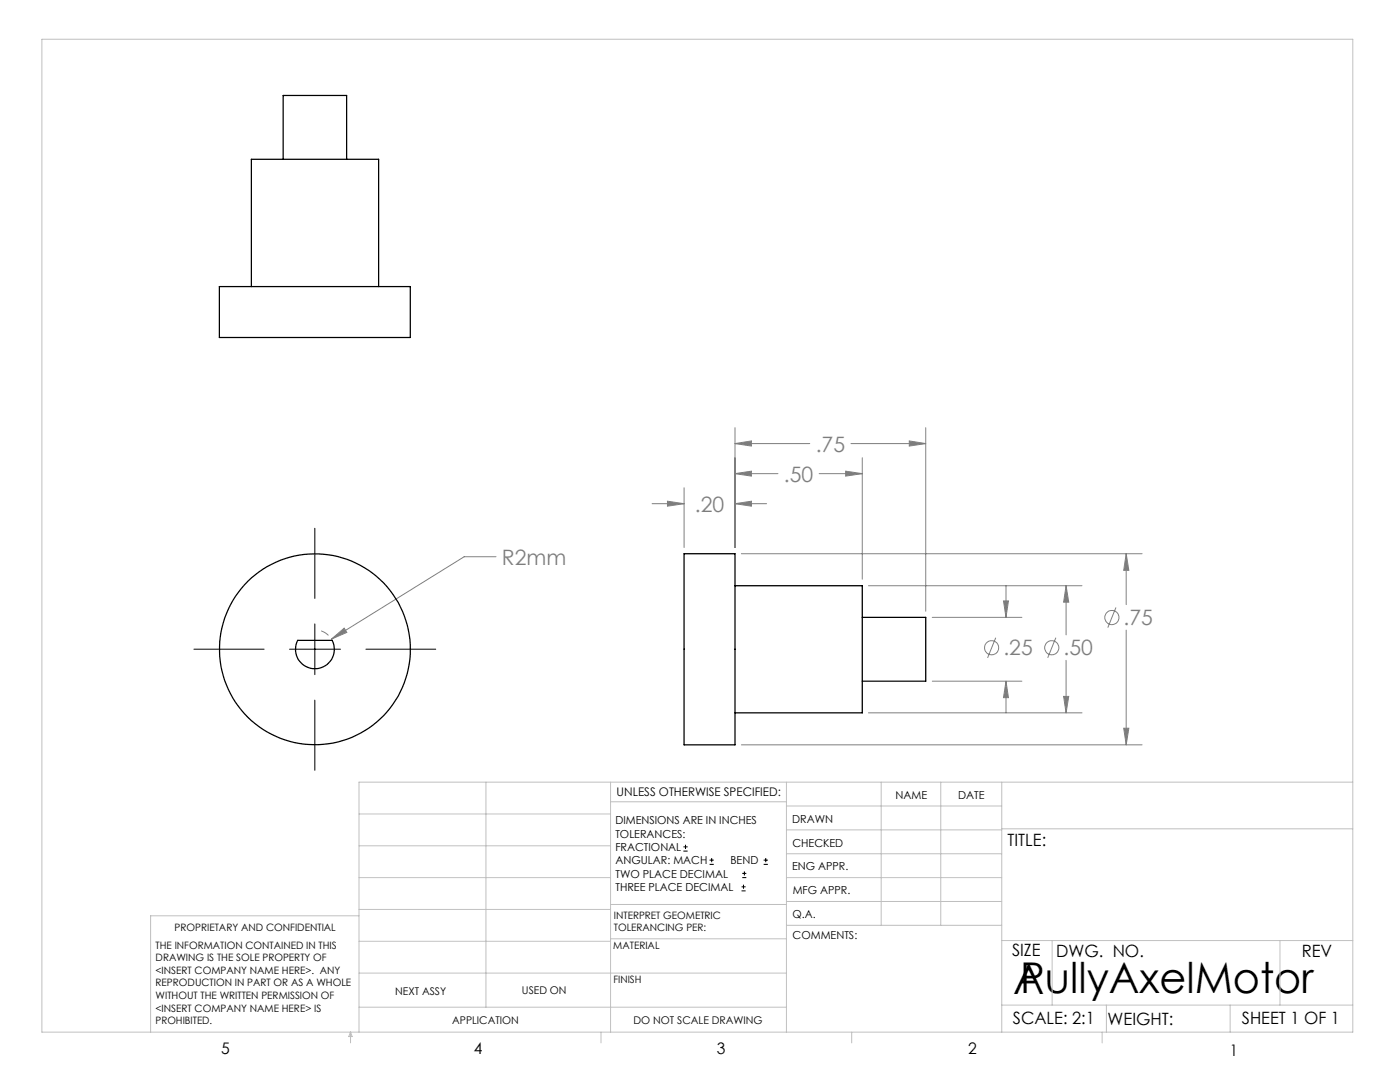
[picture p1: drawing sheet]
<svg xmlns="http://www.w3.org/2000/svg" width="279mm" height="216mm" viewBox="0 0 279 216" stroke-linecap="round" stroke-linejoin="round" font-family="sans-serif">
<g fill="none" stroke="#808080" stroke-width=".2">
<path d="M136.5 97.3v12M146.7 94.5l3.3-.5v1zM146.7 88.5l3.3-.5v1zM146.7 85.3v24M146.7 94.5h8.6M146.7 88.5h14.9M163.5 94.5h8.6M168.8 94l3.3 .5-3.3 .5zM169.8 88.5h14.9M172.1 91.3v24.3M181.5 88l3.2 .5-3.2 .5zM184.7 85.3v36.7"/>
<path d="M99 111.1h-6.4l-26.5 16.4M130.1 100.5h6.4M133.2 100l3.3 .5-3.3 .5zM146.7 100.5l3.3-.5v1zM146.7 100.5h6.3M148 110.5h79.9M173.3 116.9h42.6M200.3 119.9h1l-.5 3.3zM200.8 116.9v6.3M212.8 116.9l.5 3.3h-1zM212.8 116.9v9.8M224.8 110.5l.5 3.3h-1z"/>
<path d="M224.8 110.5v10.1M64.1 125.9l1.4 .9M66.1 127.5l2.6-2.2 .5 .9zM186.1 123.2h17.8M186.1 135.9h17.8M198.7 127.2l-1.6 4.1M200.8 135.9l.5 3.3h-1zM200.8 135.9v6.3M210.7 127.2l-1.6 4.1M212.3 139h1l-.5 3.2zM212.8 131.8v10.4M222.7 121.2l-1.6 4"/>
<path d="M224.8 125.7v22.9M148 148.6h79.9M173.3 142.2h42.6M224.3 145.3h1l-.5 3.3z"/>
<circle cx="197.9" cy="129.2" r="1.42"/>
<circle cx="209.9" cy="129.2" r="1.42"/>
<circle cx="221.9" cy="123.2" r="1.42"/>
</g>
<g fill="none" stroke="#000" stroke-width=".2">
<path d="M62.8 105.4v14M38.7 129.5h14M57.8 129.5h10.1M62.8 124.5v10.1M62.8 139.7v14M73 129.5h14M136.4 169.8h.8M136.4 169h.8M136.8 168.6v.8M141.6 172.5h.9M141.6 171.6h.9M142 171.2v.8"/>
<path d="M148 177.8h.8M148 177h.8M148.1 175.1h.8M148.1 174.3h.8M148.4 176.5v.8M148.6 173.9v.8M152.4 172.5h.8M152.4 171.6h.8M152.8 171.2v.8"/>
</g>
<g fill="none" stroke="#c0c0c0" stroke-width=".2">
<path d="M8.4 7.8h261.6v198.2h-261.6zM97 156.1v44.9M121.8 156.1v49.9M121.8 160h35.2M157 156.1v49.9M175.9 156.1v28.5M187.7 156.1v28.5M199.9 156.1v49.9M270 156.1h-198.4v49.9M71.6 175.1h50.2M71.6 168.8h50.2M71.6 162.4h50.2"/>
<path d="M157 170.4h42.9M157 165.6h42.9M157 160.8h42.9M157 175.1h42.9M157 179.9h42.9M199.9 165.4h70.1M71.6 194.2h85.4M71.6 187.8h50.2M71.6 181.5h50.2M71.6 182.7h-41.5v23.3M121.8 187.3h35.2M121.8 180.5h35.2"/>
<path d="M157 184.6h42.9M199.9 187.7h70.1M210 187.7v12.9M255.4 187.7v12.9M70 206v2.1M70 206l.3 .8h-.7zM71.6 201h85.4M119.9 206v2.1M170 206v2.1M199.9 200.6h70.1M220 206v2.1M220.8 200.6v5.4"/>
<path d="M245.5 200.6v5.4"/>
</g>
<path d="M66.1 127.5l3.1-1.3-.5-.9zM146.7 100.5l3.3-.5v1zM133.2 100l3.3 .5-3.3 .5zM146.7 94.5l3.3-.5v1zM168.8 94l3.3 .5-3.3 .5zM146.7 88.5l3.3-.5v1zM181.5 88l3.2 .5-3.2 .5zM200.3 119.9h1l-.5 3.3zM200.8 135.9l.5 3.3h-1zM224.8 110.5l.5 3.3h-1zM224.3 145.3h1l-.5 3.3zM212.8 116.9l.5 3.3h-1zM212.3 139h1l-.5 3.2z" fill="#808080"/>
<g fill="none" stroke="#000" stroke-width=".25">
<path d="M56.5 31.8v-12.7h12.7v12.7M43.8 57.2h38.1v10.1h-38.1zM50.2 57.2v-25.4h25.4v25.4M136.5 110.5h10.2v38.1h-10.2zM146.7 116.9h25.4v25.3h-25.4M59.4 127.8h6.9a3.9 3.9 0 0 1-3.5 5.6 3.9 3.9 0 0 1-3.4-5.6zM172.1 123.2h12.6v12.7h-12.6"/>
<circle cx="62.8" cy="129.6" r="19"/>
</g>
<g font-size="8.5">
<text x="202.2" y="198.3">A</text>
<text x="203.6" y="198.1">PullyAxelMotor</text>
</g>
<g font-size="4.2" fill="#808080">
<text x="162.8" y="90.1">.75</text>
<text x="156.5" y="96.1">.50</text>
<text x="138.7" y="102.1">.20</text>
<text x="100.2" y="112.7">R2mm</text>
<text x="224.2" y="124.8">.75</text>
<text x="200.2" y="130.8">.25</text>
<text x="212.2" y="130.8">.50</text>
</g>
<g font-size="3.4">
<text x="201.1" y="168.8">TITLE:</text>
<text x="202" y="190.8">SIZE</text>
<text x="210.8" y="190.9">DWG. NO.</text>
<text x="259.8" y="191">REV</text>
<text x="202.1" y="204.4">SCALE: 2:1</text>
<text x="221" y="204.5">WEIGHT:</text>
<text x="247.8" y="204.4">SHEET 1 OF 1</text>
</g>
<g font-size="3.2">
<text x="44.2" y="210.4">5</text>
<text x="94.6" y="210.3">4</text>
<text x="143.1" y="210.4">3</text>
<text x="193.2" y="210.3">2</text>
<text x="245.4" y="210.6">1</text>
</g>
<text font-size="2.4" x="123.1" y="158.9">UNLESS OTHERWISE SPECIFIED:</text>
<g font-size="2.2">
<text x="178.7" y="159.4">NAME</text>
<text x="191.2" y="159.4">DATE</text>
<text x="122.8" y="164.5">DIMENSIONS ARE IN INCHES</text>
<text x="122.8" y="167.1">TOLERANCES:</text>
<text x="158.1" y="164.2">DRAWN</text>
<text x="122.8" y="169.8">FRACTIONAL</text>
<text x="122.8" y="172.5">ANGULAR: MACH</text>
<text x="145.8" y="172.5">BEND</text>
<text x="158.1" y="173.7">ENG APPR.</text>
<text x="158.2" y="169.1">CHECKED</text>
<text x="122.8" y="175.1">TWO PLACE DECIMAL</text>
<text x="122.8" y="177.8">THREE PLACE DECIMAL</text>
<text x="158.2" y="178.4">MFG APPR.</text>
<text x="158.2" y="183.2">Q.A.</text>
<text x="158.2" y="187.4">COMMENTS:</text>
</g>
<g font-size="2.1">
<text x="78.8" y="198.5">NEXT ASSY</text>
<text x="104.2" y="198.4">USED ON</text>
<text x="90.2" y="204.3">APPLICATION</text>
<text x="126.4" y="204.3">DO NOT SCALE DRAWING</text>
</g>
<g font-size="2">
<text x="34.8" y="185.7">PROPRIETARY AND CONFIDENTIAL</text>
<text x="122.5" y="183.3">INTERPRET GEOMETRIC</text>
<text x="122.5" y="185.9">TOLERANCING PER:</text>
<text x="31.1" y="189.3">THE INFORMATION CONTAINED IN THIS</text>
<text x="31.1" y="191.8">DRAWING IS THE SOLE PROPERTY OF</text>
<text x="122.4" y="189.4">MATERIAL</text>
<text x="31.1" y="194.3">&lt;INSERT COMPANY NAME HERE&gt;. ANY</text>
<text x="31.1" y="196.8">REPRODUCTION IN PART OR AS A WHOLE</text>
<text x="122.4" y="196.2">FINISH</text>
<text x="31.1" y="199.4">WITHOUT THE WRITTEN PERMISSION OF</text>
<text x="31.1" y="201.9">&lt;INSERT COMPANY NAME HERE&gt; IS</text>
<text x="31.1" y="204.4">PROHIBITED.</text>
</g>
</svg>
